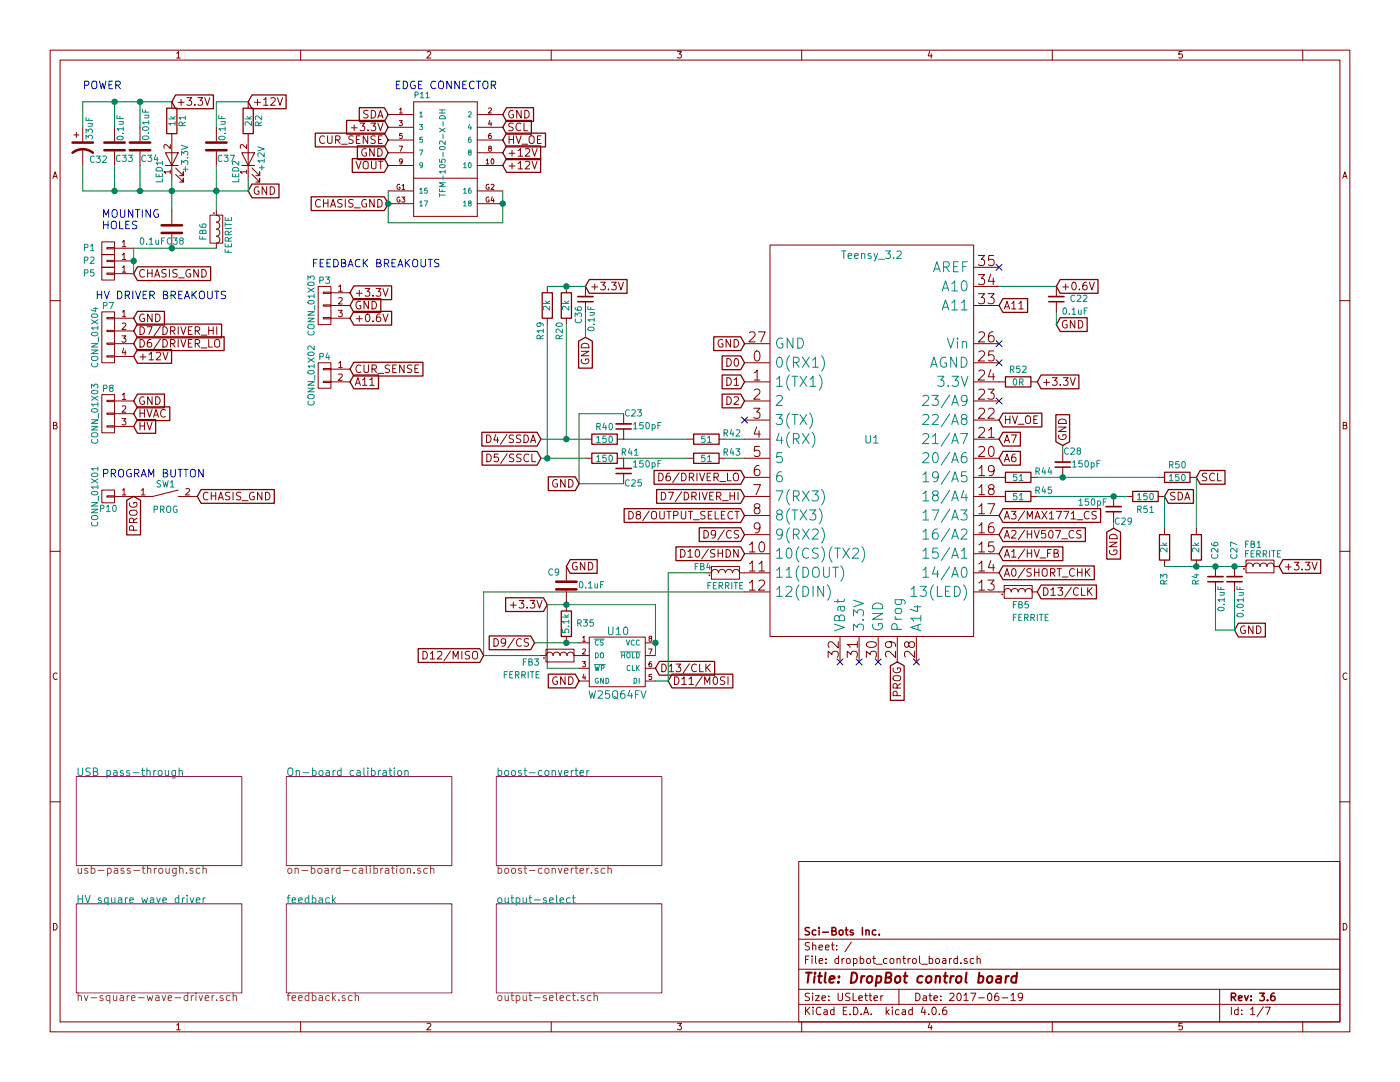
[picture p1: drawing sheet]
EESchema Schematic File Version 2
LIBS:power
LIBS:device
LIBS:transistors
LIBS:conn
LIBS:linear
LIBS:regul
LIBS:74xx
LIBS:cmos4000
LIBS:adc-dac
LIBS:memory
LIBS:xilinx
LIBS:microcontrollers
LIBS:dsp
LIBS:microchip
LIBS:analog_switches
LIBS:motorola
LIBS:texas
LIBS:intel
LIBS:audio
LIBS:interface
LIBS:digital-audio
LIBS:philips
LIBS:display
LIBS:cypress
LIBS:siliconi
LIBS:opto
LIBS:atmel
LIBS:contrib
LIBS:valves
LIBS:wheelerlab
LIBS:dropbot_control_board-cache
EELAYER 25 0
EELAYER END
$Descr USLetter 11000 8500
encoding utf-8
Sheet 1 7
Title "DropBot control board"
Date "2017-06-19"
Rev "3.6"
Comp "Sci-Bots Inc."
Comment1 ""
Comment2 ""
Comment3 ""
Comment4 ""
$EndDescr
Text Notes 3100 700  0    60   ~ 0
EDGE CONNECTOR
Text GLabel 1950 1500 2    60   Input ~ 0
GND
Text GLabel 1950 800  2    60   Input ~ 0
+12V
Text Notes 650  700  0    60   ~ 0
POWER
$Comp
L LED LED2
U 1 1
P 1950 1250
F 0 "LED2" H 1850 1350 50  0000 C CNN
F 1 "+12V" H 1950 1150 50  0000 C CNN
F 2 "LEDs:LED_0805" H 1950 1250 60  0001 C CNN
F 3 "" H 1950 1250 60  0001 C CNN
F 4 "150080BS75000" H 1950 1250 60  0001 C CNN "Mfg_Part_No"
	1    1950 1250
	0    -1   -1   0   
$EndComp
$Comp
L R R2
U 1 1
P 1950 950
F 0 "R2" V 2030 950 50  0000 C CNN
F 1 "2k" V 1950 950 50  0000 C CNN
F 2 "Resistors_SMD:R_0805" H 1950 950 60  0001 C CNN
F 3 "" H 1950 950 60  0001 C CNN
F 4 "RC0805FR-072KL" H 1950 950 60  0001 C CNN "Mfg_Part_No"
	1    1950 950 
	1    0    0    -1  
$EndComp
Text GLabel 1350 800  2    60   Input ~ 0
+3.3V
$Comp
L LED LED1
U 1 1
P 1350 1250
F 0 "LED1" H 1250 1350 50  0000 C CNN
F 1 "+3.3V" H 1350 1150 50  0000 C CNN
F 2 "LEDs:LED_0805" H 1350 1250 60  0001 C CNN
F 3 "" H 1350 1250 60  0001 C CNN
F 4 "150080BS75000" H 1350 1250 60  0001 C CNN "Mfg_Part_No"
	1    1350 1250
	0    -1   -1   0   
$EndComp
$Comp
L R R1
U 1 1
P 1350 950
F 0 "R1" V 1430 950 50  0000 C CNN
F 1 "1k" V 1350 950 50  0000 C CNN
F 2 "Resistors_SMD:R_0805" H 1350 950 60  0001 C CNN
F 3 "" H 1350 950 60  0001 C CNN
F 4 "RC0805FR-071KL" H 1350 950 60  0001 C CNN "Mfg_Part_No"
	1    1350 950 
	1    0    0    -1  
$EndComp
Text GLabel 4250 3450 0    60   Input ~ 0
D4/SSDA
Text GLabel 5850 3750 0    60   Input ~ 0
D6/DRIVER_LO
Text GLabel 7850 4500 2    60   Input ~ 0
A0/SHORT_CHK
Text GLabel 7850 4350 2    60   Input ~ 0
A1/HV_FB
Text GLabel 5850 3900 0    60   Input ~ 0
D7/DRIVER_HI
Text GLabel 4250 3600 0    60   Input ~ 0
D5/SSCL
Text GLabel 5850 4050 0    60   Input ~ 0
D8/OUTPUT_SELECT
Text GLabel 5850 4350 0    60   Input ~ 0
D10/SHDN
$Comp
L CONN_01X03 P8
U 1 1
P 850 3250
F 0 "P8" H 850 3450 50  0000 C CNN
F 1 "CONN_01X03" V 950 3250 50  0000 C CNN
F 2 "Pin_Headers:Pin_Header_Straight_1x03" H 850 3250 60  0001 C CNN
F 3 "" H 850 3250 60  0000 C CNN
	1    850  3250
	-1   0    0    -1  
$EndComp
Text GLabel 1050 3350 2    60   Input ~ 0
HV
Text GLabel 1050 3250 2    60   Input ~ 0
HVAC
Text GLabel 1050 2500 2    60   Input ~ 0
GND
Text GLabel 1050 2800 2    60   Input ~ 0
+12V
Text GLabel 9150 3900 2    60   Input ~ 0
SDA
Text GLabel 9400 3750 2    60   Input ~ 0
SCL
Text GLabel 1050 2600 2    60   Input ~ 0
D7/DRIVER_HI
Text GLabel 5850 2700 0    60   Input ~ 0
GND
Text GLabel 8150 3000 2    60   Input ~ 0
+3.3V
NoConn ~ 6600 5200
NoConn ~ 7200 5200
NoConn ~ 7850 3150
NoConn ~ 7850 2850
NoConn ~ 7850 2700
Text GLabel 7850 4200 2    60   Input ~ 0
A2/HV507_CS
Text GLabel 7850 4050 2    60   Input ~ 0
A3/MAX1771_CS
Text GLabel 1050 2700 2    60   Input ~ 0
D6/DRIVER_LO
Text GLabel 8300 2250 2    60   Input ~ 0
+0.6V
NoConn ~ 7850 2100
Text GLabel 7850 2400 2    60   Input ~ 0
A11
Text Notes 750  2350 0    60   ~ 0
HV DRIVER BREAKOUTS
Text GLabel 5850 2850 0    60   Input ~ 0
D0
Text GLabel 5850 3000 0    60   Input ~ 0
D1
Text GLabel 5850 3150 0    60   Input ~ 0
D2
$Comp
L CONN_01X04 P7
U 1 1
P 850 2650
F 0 "P7" H 850 2900 50  0000 C CNN
F 1 "CONN_01X04" V 950 2650 50  0000 C CNN
F 2 "Pin_Headers:Pin_Header_Straight_1x04" H 850 2650 50  0001 C CNN
F 3 "" H 850 2650 50  0000 C CNN
	1    850  2650
	-1   0    0    -1  
$EndComp
$Comp
L R R3
U 1 1
P 9150 4300
F 0 "R3" V 9150 4550 50  0000 C CNN
F 1 "2k" V 9150 4300 50  0000 C CNN
F 2 "Resistors_SMD:R_0805" H 9150 4300 60  0001 C CNN
F 3 "" H 9150 4300 60  0001 C CNN
F 4 "RC0805FR-072KL" H 9150 4300 60  0001 C CNN "Mfg_Part_No"
	1    9150 4300
	-1   0    0    1   
$EndComp
$Comp
L R R4
U 1 1
P 9400 4300
F 0 "R4" V 9400 4550 50  0000 C CNN
F 1 "2k" V 9400 4300 50  0000 C CNN
F 2 "Resistors_SMD:R_0805" H 9400 4300 60  0001 C CNN
F 3 "" H 9400 4300 60  0001 C CNN
F 4 "RC0805FR-072KL" H 9400 4300 60  0001 C CNN "Mfg_Part_No"
	1    9400 4300
	-1   0    0    1   
$EndComp
Text GLabel 10050 4450 2    60   Input ~ 0
+3.3V
$Comp
L R R19
U 1 1
P 4300 2400
F 0 "R19" V 4350 2600 50  0000 C CNN
F 1 "2k" V 4300 2400 50  0000 C CNN
F 2 "Resistors_SMD:R_0805" H 4300 2400 60  0001 C CNN
F 3 "" H 4300 2400 60  0001 C CNN
F 4 "RC0805FR-072KL" H 4300 2400 60  0001 C CNN "Mfg_Part_No"
	1    4300 2400
	-1   0    0    1   
$EndComp
$Comp
L R R20
U 1 1
P 4450 2400
F 0 "R20" V 4500 2600 50  0000 C CNN
F 1 "2k" V 4450 2400 50  0000 C CNN
F 2 "Resistors_SMD:R_0805" H 4450 2400 60  0001 C CNN
F 3 "" H 4450 2400 60  0001 C CNN
F 4 "RC0805FR-072KL" H 4450 2400 60  0001 C CNN "Mfg_Part_No"
	1    4450 2400
	-1   0    0    1   
$EndComp
Text GLabel 2750 2900 2    60   Input ~ 0
CUR_SENSE
Text GLabel 2750 2300 2    60   Input ~ 0
+3.3V
Text GLabel 2750 2500 2    60   Input ~ 0
+0.6V
Text GLabel 2750 2400 2    60   Input ~ 0
GND
Text GLabel 2750 3000 2    60   Input ~ 0
A11
Text GLabel 7850 3600 2    60   Input ~ 0
A6
Text GLabel 7850 3450 2    60   Input ~ 0
A7
Text Notes 2450 2100 0    60   ~ 0
FEEDBACK BREAKOUTS
$Comp
L R R35
U 1 1
P 4450 4900
F 0 "R35" H 4300 4900 50  0000 C CNN
F 1 "5.1k" V 4450 4900 50  0000 C CNN
F 2 "Resistors_SMD:R_0805" H 4450 4900 60  0001 C CNN
F 3 "" H 4450 4900 60  0001 C CNN
F 4 "RC0805FR-075K1L" H 4450 4900 60  0001 C CNN "Mfg_Part_No"
	1    4450 4900
	-1   0    0    1   
$EndComp
Text GLabel 4300 4750 0    60   Input ~ 0
+3.3V
$Comp
L W25Q64FV U10
U 1 1
P 4850 5200
F 0 "U10" H 4855 5445 60  0000 C CNN
F 1 "W25Q64FV" H 4850 4945 60  0000 C CNN
F 2 "WheelerLab:SSO-8_5.2x5.2mm_Pitch1.27mm" H 4840 5195 60  0001 C CNN
F 3 "https://www.winbond.com/resource-files/w25q64fv%20revq%2006142016.pdf" H 4840 5195 60  0001 C CNN
F 4 "W25Q64FVSSIG TR" H 4850 5200 60  0001 C CNN "Mfg_Part_No"
	1    4850 5200
	1    0    0    -1  
$EndComp
Text GLabel 8150 4650 2    60   Input ~ 0
D13/CLK
Text GLabel 5150 5250 2    60   Input ~ 0
D13/CLK
Text GLabel 4550 5350 0    60   Input ~ 0
GND
Text GLabel 5850 4200 0    60   Input ~ 0
D9/CS
Text GLabel 4200 5050 0    60   Input ~ 0
D9/CS
$Comp
L C C9
U 1 1
P 4450 4600
F 0 "C9" H 4500 4500 50  0000 L CNN
F 1 "0.1uF" H 4150 4600 50  0000 L CNN
F 2 "Capacitors_SMD:C_0805" H 4450 4600 60  0001 C CNN
F 3 "" H 4450 4600 60  0001 C CNN
F 4 "CL21B104KBCNNNC" H 4450 4600 60  0001 C CNN "Mfg_Part_No"
	1    4450 4600
	-1   0    0    1   
$EndComp
Text GLabel 4450 4450 2    60   Input ~ 0
GND
$Comp
L TFM-105-02-X-DH P11
U 1 1
P 3050 900
F 0 "P11" H 3250 1030 45  0000 L BNN
F 1 "TFM-105-02-X-DH" V 3500 250 45  0000 L BNN
F 2 "WheelerLab:TFM-105-02-X-DH" H 3080 1050 20  0001 C CNN
F 3 "" H 3050 900 60  0000 C CNN
F 4 "TFM-105-02-L-DH" H 3050 900 60  0001 C CNN "Mfg_Part_No"
	1    3050 900 
	1    0    0    -1  
$EndComp
Text GLabel 3050 900  0    60   Input ~ 0
SDA
Text GLabel 3050 1100 0    60   Input ~ 0
CUR_SENSE
Text GLabel 3050 1000 0    60   Input ~ 0
+3.3V
Text GLabel 3950 900  2    60   Input ~ 0
GND
Text GLabel 3950 1000 2    60   Input ~ 0
SCL
Text GLabel 3950 1100 2    60   Input ~ 0
HV_OE
Text GLabel 3050 1300 0    60   Input ~ 0
VOUT
Text GLabel 3050 1200 0    60   Input ~ 0
GND
Text GLabel 3950 1300 2    60   Input ~ 0
+12V
Text GLabel 3950 1200 2    60   Input ~ 0
+12V
$Comp
L R R45
U 1 1
P 8000 3900
F 0 "R45" V 7950 4100 50  0000 C CNN
F 1 "51" V 8000 3900 50  0000 C CNN
F 2 "Resistors_SMD:R_0805" V 7930 3900 50  0001 C CNN
F 3 "" H 8000 3900 50  0000 C CNN
F 4 "RC0805FR-0751RL" H 8000 3900 60  0001 C CNN "Mfg_Part_No"
	1    8000 3900
	0    1    1    0   
$EndComp
$Comp
L R R44
U 1 1
P 8000 3750
F 0 "R44" V 7950 3950 50  0000 C CNN
F 1 "51" V 8000 3750 50  0000 C CNN
F 2 "Resistors_SMD:R_0805" V 7930 3750 50  0001 C CNN
F 3 "" H 8000 3750 50  0000 C CNN
F 4 "RC0805FR-0751RL" H 8000 3750 60  0001 C CNN "Mfg_Part_No"
	1    8000 3750
	0    1    1    0   
$EndComp
$Comp
L C_Small C28
U 1 1
P 8350 3650
F 0 "C28" H 8200 3550 50  0000 L CNN
F 1 "150pF" H 8050 3650 50  0000 L CNN
F 2 "Capacitors_SMD:C_0805" H 8350 3650 50  0001 C CNN
F 3 "" H 8350 3650 50  0000 C CNN
F 4 "CL21C151JBANNNC" H 8350 3650 60  0001 C CNN "Mfg_Part_No"
	1    8350 3650
	-1   0    0    1   
$EndComp
$Comp
L R R51
U 1 1
P 9000 3900
F 0 "R51" V 9100 3900 50  0000 C CNN
F 1 "150" V 9000 3900 50  0000 C CNN
F 2 "Resistors_SMD:R_0805" V 8930 3900 50  0001 C CNN
F 3 "" H 9000 3900 50  0000 C CNN
F 4 "RC0805FR-07150RL" H 9000 3900 60  0001 C CNN "Mfg_Part_No"
	1    9000 3900
	0    1    1    0   
$EndComp
$Comp
L R R50
U 1 1
P 9250 3750
F 0 "R50" V 9150 3750 50  0000 C CNN
F 1 "150" V 9250 3750 50  0000 C CNN
F 2 "Resistors_SMD:R_0805" V 9180 3750 50  0001 C CNN
F 3 "" H 9250 3750 50  0000 C CNN
F 4 "RC0805FR-07150RL" H 9250 3750 60  0001 C CNN "Mfg_Part_No"
	1    9250 3750
	0    1    1    0   
$EndComp
$Comp
L C_Small C29
U 1 1
P 8750 4000
F 0 "C29" H 8600 4100 50  0000 L CNN
F 1 "150pF" H 8800 3950 50  0000 L CNN
F 2 "Capacitors_SMD:C_0805" H 8750 4000 50  0001 C CNN
F 3 "" H 8750 4000 50  0000 C CNN
F 4 "CL21C151JBANNNC" H 8750 4000 60  0001 C CNN "Mfg_Part_No"
	1    8750 4000
	-1   0    0    1   
$EndComp
Text GLabel 8750 4150 3    60   Input ~ 0
GND
$Comp
L FERRITE FB1
U 1 1
P 9900 4450
F 0 "FB1" H 9775 4625 50  0000 L CNN
F 1 "FERRITE" H 9775 4550 50  0000 L CNN
F 2 "Resistors_SMD:R_0805" H 9900 4350 60  0001 C CNN
F 3 "" H 9900 4350 60  0000 C CNN
F 4 "742792040" H 9900 4450 60  0001 C CNN "Mfg_Part_No"
	1    9900 4450
	1    0    0    -1  
$EndComp
$Comp
L C_Small C27
U 1 1
P 9700 4550
F 0 "C27" V 9700 4250 50  0000 L CNN
F 1 "0.01uF" V 9650 4600 50  0000 L CNN
F 2 "Capacitors_SMD:C_0805" H 9700 4550 50  0001 C CNN
F 3 "" H 9700 4550 50  0000 C CNN
F 4 "CC0805KRX7R9BB103" H 9700 4550 60  0001 C CNN "Mfg_Part_No"
	1    9700 4550
	-1   0    0    1   
$EndComp
Text GLabel 9700 4950 2    60   Input ~ 0
GND
Text GLabel 8350 3500 1    60   Input ~ 0
GND
$Comp
L R R43
U 1 1
P 5550 3600
F 0 "R43" V 5500 3800 50  0000 C CNN
F 1 "51" V 5550 3600 50  0000 C CNN
F 2 "Resistors_SMD:R_0805" V 5480 3600 50  0001 C CNN
F 3 "" H 5550 3600 50  0000 C CNN
F 4 "RC0805FR-0751RL" H 5550 3600 60  0001 C CNN "Mfg_Part_No"
	1    5550 3600
	0    1    1    0   
$EndComp
$Comp
L R R42
U 1 1
P 5550 3450
F 0 "R42" V 5500 3650 50  0000 C CNN
F 1 "51" V 5550 3450 50  0000 C CNN
F 2 "Resistors_SMD:R_0805" V 5480 3450 50  0001 C CNN
F 3 "" H 5550 3450 50  0000 C CNN
F 4 "RC0805FR-0751RL" H 5550 3450 60  0001 C CNN "Mfg_Part_No"
	1    5550 3450
	0    1    1    0   
$EndComp
Text GLabel 4550 3800 0    60   Input ~ 0
GND
$Comp
L C_Small C25
U 1 1
P 4900 3700
F 0 "C25" H 4750 3800 50  0000 L CNN
F 1 "150pF" H 4600 3650 50  0000 L CNN
F 2 "Capacitors_SMD:C_0805" H 4900 3700 50  0001 C CNN
F 3 "" H 4900 3700 50  0000 C CNN
F 4 "CL21C151JBANNNC" H 4900 3700 60  0001 C CNN "Mfg_Part_No"
	1    4900 3700
	-1   0    0    1   
$EndComp
$Comp
L R R41
U 1 1
P 4750 3600
F 0 "R41" V 4700 3800 50  0000 C CNN
F 1 "150" V 4750 3600 50  0000 C CNN
F 2 "Resistors_SMD:R_0805" V 4680 3600 50  0001 C CNN
F 3 "" H 4750 3600 50  0000 C CNN
F 4 "RC0805FR-07150RL" H 4750 3600 60  0001 C CNN "Mfg_Part_No"
	1    4750 3600
	0    1    1    0   
$EndComp
$Comp
L R R40
U 1 1
P 4750 3450
F 0 "R40" V 4650 3450 50  0000 C CNN
F 1 "150" V 4750 3450 50  0000 C CNN
F 2 "Resistors_SMD:R_0805" V 4680 3450 50  0001 C CNN
F 3 "" H 4750 3450 50  0000 C CNN
F 4 "RC0805FR-07150RL" H 4750 3450 60  0001 C CNN "Mfg_Part_No"
	1    4750 3450
	0    1    1    0   
$EndComp
$Comp
L C_Small C23
U 1 1
P 4900 3350
F 0 "C23" H 4750 3250 50  0000 L CNN
F 1 "150pF" H 4600 3350 50  0000 L CNN
F 2 "Capacitors_SMD:C_0805" H 4900 3350 50  0001 C CNN
F 3 "" H 4900 3350 50  0000 C CNN
F 4 "CL21C151JBANNNC" H 4900 3350 60  0001 C CNN "Mfg_Part_No"
	1    4900 3350
	-1   0    0    1   
$EndComp
$Comp
L C_Small C26
U 1 1
P 9550 4550
F 0 "C26" V 9550 4250 50  0000 L CNN
F 1 "0.1uF" V 9500 4600 50  0000 L CNN
F 2 "Capacitors_SMD:C_0805" H 9550 4550 50  0001 C CNN
F 3 "" H 9550 4550 50  0000 C CNN
F 4 "CL21B104KBCNNNC" H 9550 4550 60  0001 C CNN "Mfg_Part_No"
	1    9550 4550
	-1   0    0    1   
$EndComp
$Comp
L CP1 C32
U 1 1
P 650 1150
F 0 "C32" H 700 1050 50  0000 L CNN
F 1 "33uF" V 700 1200 50  0000 L CNN
F 2 "WheelerLab:SM2917" H 650 1150 50  0001 C CNN
F 3 "" H 650 1150 50  0000 C CNN
F 4 "T491D336K020AT" H 650 1150 60  0001 C CNN "Mfg_Part_No"
	1    650  1150
	1    0    0    -1  
$EndComp
$Comp
L C C34
U 1 1
P 1100 1150
F 0 "C34" H 950 1250 50  0000 L CNN
F 1 "0.01uF" V 1050 850 50  0000 L CNN
F 2 "Capacitors_SMD:C_0805" H 1100 1150 60  0001 C CNN
F 3 "" H 1100 1150 60  0001 C CNN
F 4 "CC0805KRX7R9BB103" H 1100 1150 60  0001 C CNN "Mfg_Part_No"
	1    1100 1150
	-1   0    0    1   
$EndComp
$Comp
L C C33
U 1 1
P 900 1150
F 0 "C33" H 750 1250 50  0000 L CNN
F 1 "0.1uF" V 850 900 50  0000 L CNN
F 2 "Capacitors_SMD:C_0805" H 900 1150 60  0001 C CNN
F 3 "" H 900 1150 60  0001 C CNN
F 4 "CL21B104KBCNNNC" H 900 1150 60  0001 C CNN "Mfg_Part_No"
	1    900  1150
	-1   0    0    1   
$EndComp
$Comp
L CONN_01X01 P1
U 1 1
P 850 1950
F 0 "P1" H 1000 1950 50  0000 C CNN
F 1 "CONN_01X01" H 850 1850 50  0001 C CNN
F 2 "Connect:1pin" H 850 1950 50  0001 C CNN
F 3 "" H 850 1950 50  0000 C CNN
	1    850  1950
	-1   0    0    1   
$EndComp
$Comp
L CONN_01X01 P2
U 1 1
P 850 2050
F 0 "P2" H 1000 2050 50  0000 C CNN
F 1 "CONN_01X01" H 850 1950 50  0001 C CNN
F 2 "Connect:1pin" H 850 2050 50  0001 C CNN
F 3 "" H 850 2050 50  0000 C CNN
	1    850  2050
	-1   0    0    1   
$EndComp
Text GLabel 1050 2150 2    60   Input ~ 0
CHASIS_GND
Text Notes 800  1800 0    60   ~ 0
MOUNTING\nHOLES
Text GLabel 1050 3150 2    60   Input ~ 0
GND
Text GLabel 4600 2250 2    60   Input ~ 0
+3.3V
$Comp
L C_Small C36
U 1 1
P 4600 2350
F 0 "C36" V 4650 2400 50  0000 L CNN
F 1 "0.1uF" V 4550 2400 50  0000 L CNN
F 2 "Capacitors_SMD:C_0805" H 4600 2350 50  0001 C CNN
F 3 "" H 4600 2350 50  0000 C CNN
F 4 "CL21B104KBCNNNC" H 4600 2350 60  0001 C CNN "Mfg_Part_No"
	1    4600 2350
	-1   0    0    1   
$EndComp
Text GLabel 4600 2650 3    60   Input ~ 0
GND
Wire Wire Line
	4200 5050 4550 5050
Wire Wire Line
	4300 4750 5150 4750
Wire Wire Line
	5150 4750 5150 5150
Connection ~ 5150 5050
Wire Wire Line
	4550 5250 4300 5250
Wire Wire Line
	4300 5250 4300 4750
Connection ~ 4450 4750
Connection ~ 4450 5050
Wire Wire Line
	5700 3450 5850 3450
Wire Wire Line
	5700 3600 5850 3600
Wire Wire Line
	4900 3450 5400 3450
Wire Wire Line
	4900 3600 5400 3600
Wire Wire Line
	4900 3250 4550 3250
Wire Wire Line
	4550 3250 4550 3800
Wire Wire Line
	4550 3800 4900 3800
Wire Wire Line
	4250 3450 4600 3450
Wire Wire Line
	4450 2550 4450 3450
Connection ~ 4450 3450
Wire Wire Line
	4300 2550 4300 3600
Wire Wire Line
	4250 3600 4600 3600
Connection ~ 4300 3600
Connection ~ 9700 4450
Wire Wire Line
	9550 4650 9550 4950
Wire Wire Line
	9550 4950 9700 4950
Wire Wire Line
	9700 4950 9700 4650
Wire Wire Line
	650  1500 1950 1500
Wire Wire Line
	8150 3750 9100 3750
Wire Wire Line
	8150 3900 8850 3900
Wire Wire Line
	8350 3500 8350 3550
Connection ~ 8350 3750
Connection ~ 8750 3900
Wire Wire Line
	8750 4100 8750 4150
Wire Wire Line
	650  800  1350 800 
Connection ~ 900  800 
Connection ~ 1100 800 
Wire Wire Line
	650  1000 650  800 
Connection ~ 900  1500
Connection ~ 1350 1500
Connection ~ 1100 1500
Wire Wire Line
	1100 800  1100 1000
Wire Wire Line
	900  1000 900  800 
Wire Wire Line
	650  1300 650  1500
Wire Wire Line
	900  1500 900  1300
Wire Wire Line
	1100 1500 1100 1300
Connection ~ 9550 4450
Wire Wire Line
	4300 2250 4600 2250
Connection ~ 4450 2250
Wire Wire Line
	4600 2650 4600 2450
Wire Wire Line
	9150 4150 9150 3900
Wire Wire Line
	9400 3750 9400 4150
Connection ~ 9400 4450
Wire Wire Line
	9150 4450 9750 4450
Wire Wire Line
	5250 5350 5150 5350
Wire Wire Line
	5850 4650 3800 4650
Wire Wire Line
	3800 4650 3800 5150
Wire Wire Line
	3800 5150 4250 5150
Text GLabel 3800 5150 0    60   Input ~ 0
D12/MISO
Text GLabel 5250 5350 2    60   Input ~ 0
D11/M0SI
$Comp
L Teensy_3.2 U1
U 1 1
P 6850 3450
F 0 "U1" H 6850 3450 60  0000 C CNN
F 1 "Teensy_3.2" H 6850 4900 60  0000 C CNN
F 2 "WheelerLab:Teensy-3.2" H 6950 2900 60  0001 C CNN
F 3 "" H 6950 2900 60  0000 C CNN
	1    6850 3450
	1    0    0    -1  
$EndComp
Wire Wire Line
	5250 5350 5250 4500
$Comp
L FERRITE FB4
U 1 1
P 5700 4500
F 0 "FB4" H 5450 4550 50  0000 L CNN
F 1 "FERRITE" H 5550 4400 50  0000 L CNN
F 2 "Resistors_SMD:R_0805" H 5700 4400 60  0001 C CNN
F 3 "" H 5700 4400 60  0000 C CNN
F 4 "742792040" H 5700 4500 60  0001 C CNN "Mfg_Part_No"
	1    5700 4500
	1    0    0    -1  
$EndComp
$Comp
L FERRITE FB3
U 1 1
P 4400 5150
F 0 "FB3" H 4100 5100 50  0000 L CNN
F 1 "FERRITE" H 3950 5000 50  0000 L CNN
F 2 "Resistors_SMD:R_0805" H 4400 5050 60  0001 C CNN
F 3 "" H 4400 5050 60  0000 C CNN
F 4 "742792040" H 4400 5150 60  0001 C CNN "Mfg_Part_No"
	1    4400 5150
	1    0    0    -1  
$EndComp
$Comp
L FERRITE FB5
U 1 1
P 8000 4650
F 0 "FB5" H 7950 4550 50  0000 L CNN
F 1 "FERRITE" H 7950 4450 50  0000 L CNN
F 2 "Resistors_SMD:R_0805" H 8000 4550 60  0001 C CNN
F 3 "" H 8000 4550 60  0000 C CNN
F 4 "742792040" H 8000 4650 60  0001 C CNN "Mfg_Part_No"
	1    8000 4650
	1    0    0    -1  
$EndComp
Wire Wire Line
	5250 4500 5550 4500
Connection ~ 1050 2050
$Comp
L CONN_01X01 P5
U 1 1
P 850 2150
F 0 "P5" H 1000 2150 50  0000 C CNN
F 1 "CONN_01X01" H 850 2050 50  0001 C CNN
F 2 "Connect:1pin" H 850 2150 50  0001 C CNN
F 3 "" H 850 2150 50  0000 C CNN
	1    850  2150
	-1   0    0    1   
$EndComp
$Comp
L C C37
U 1 1
P 1700 1150
F 0 "C37" H 1550 1250 50  0000 L CNN
F 1 "0.1uF" V 1650 900 50  0000 L CNN
F 2 "Capacitors_SMD:C_0805" H 1700 1150 60  0001 C CNN
F 3 "" H 1700 1150 60  0001 C CNN
F 4 "CL21B104KBCNNNC" H 1700 1150 60  0001 C CNN "Mfg_Part_No"
	1    1700 1150
	-1   0    0    1   
$EndComp
Wire Wire Line
	1700 1000 1700 800 
Wire Wire Line
	1700 800  1950 800 
Wire Wire Line
	1700 1300 1700 1650
Connection ~ 1700 1500
Wire Wire Line
	1050 1950 1050 2150
Text GLabel 3050 1600 0    60   Input ~ 0
CHASIS_GND
Wire Wire Line
	3050 1500 3050 1750
Wire Wire Line
	3950 1500 3950 1750
Wire Wire Line
	3950 1750 3050 1750
Connection ~ 3050 1600
Connection ~ 3950 1600
$Comp
L FERRITE FB6
U 1 1
P 1700 1800
F 0 "FB6" H 1650 1700 50  0000 L CNN
F 1 "FERRITE" H 1600 1900 50  0000 L CNN
F 2 "Resistors_SMD:R_0805" H 1700 1700 60  0001 C CNN
F 3 "" H 1700 1700 60  0000 C CNN
F 4 "742792040" H 1700 1800 60  0001 C CNN "Mfg_Part_No"
	1    1700 1800
	0    1    1    0   
$EndComp
$Comp
L C C38
U 1 1
P 1350 1800
F 0 "C38" H 1250 1900 50  0000 L CNN
F 1 "0.1uF" H 1400 1900 50  0000 L CNN
F 2 "Capacitors_SMD:C_0805" H 1350 1800 60  0001 C CNN
F 3 "" H 1350 1800 60  0001 C CNN
F 4 "CL21B104KBCNNNC" H 1350 1800 60  0001 C CNN "Mfg_Part_No"
	1    1350 1800
	-1   0    0    1   
$EndComp
Wire Wire Line
	1050 1950 1700 1950
Connection ~ 1350 1950
Wire Wire Line
	1350 1400 1350 1650
$Comp
L R R52
U 1 1
P 8000 3000
F 0 "R52" V 7900 3000 50  0000 C CNN
F 1 "0R" V 8000 3000 50  0000 C CNN
F 2 "Resistors_SMD:R_0805" V 7930 3000 50  0001 C CNN
F 3 "" H 8000 3000 50  0000 C CNN
F 4 "RC0805JR-070RL" H 8000 3000 60  0001 C CNN "Mfg_Part_No"
	1    8000 3000
	0    1    1    0   
$EndComp
NoConn ~ 6750 5200
NoConn ~ 6900 5200
$Sheet
S 600  6100 1300 700 
U 58D0464D
F0 "USB pass-through" 60
F1 "usb-pass-through.sch" 60
$EndSheet
$Sheet
S 2250 6100 1300 700 
U 58D08701
F0 "On-board calibration" 60
F1 "on-board-calibration.sch" 60
$EndSheet
$Sheet
S 600  7100 1300 700 
U 58D0C6B4
F0 "HV square wave driver" 60
F1 "hv-square-wave-driver.sch" 60
$EndSheet
$Comp
L SPST SW1
U 1 1
P 1300 3900
F 0 "SW1" H 1300 4000 50  0000 C CNN
F 1 "PROG" H 1300 3800 50  0000 C CNN
F 2 "WheelerLab:PTS840_GK_SMTR_LFS" H 1300 3900 50  0001 C CNN
F 3 "" H 1300 3900 50  0000 C CNN
F 4 "PTS840 GK SMTR LFS" H 1300 3900 60  0001 C CNN "Mfg_Part_No"
	1    1300 3900
	1    0    0    -1  
$EndComp
$Comp
L CONN_01X01 P10
U 1 1
P 850 3900
F 0 "P10" H 850 4000 50  0000 C CNN
F 1 "CONN_01X01" V 950 3900 50  0000 C CNN
F 2 "Pin_Headers:Pin_Header_Straight_1x01_Pitch2.54mm" H 850 3900 50  0001 C CNN
F 3 "" H 850 3900 50  0000 C CNN
	1    850  3900
	-1   0    0    1   
$EndComp
Text Notes 800  3750 0    60   ~ 0
PROGRAM BUTTON
Text GLabel 1550 3900 2    60   Input ~ 0
CHASIS_GND
Text GLabel 7850 3300 2    60   Input ~ 0
HV_OE
$Sheet
S 2250 7100 1300 700 
U 591CE06E
F0 "feedback" 60
F1 "feedback.sch" 60
$EndSheet
$Sheet
S 3900 6100 1300 700 
U 591DC701
F0 "boost-converter" 60
F1 "boost-converter.sch" 60
$EndSheet
$Comp
L CONN_01X03 P3
U 1 1
P 2550 2400
F 0 "P3" H 2550 2600 50  0000 C CNN
F 1 "CONN_01X03" V 2650 2400 50  0000 C CNN
F 2 "Pin_Headers:Pin_Header_Straight_1x03_Pitch2.54mm" H 2550 2400 50  0001 C CNN
F 3 "" H 2550 2400 50  0000 C CNN
	1    2550 2400
	-1   0    0    -1  
$EndComp
$Comp
L CONN_01X02 P4
U 1 1
P 2550 2950
F 0 "P4" H 2550 3100 50  0000 C CNN
F 1 "CONN_01X02" V 2650 2950 50  0000 C CNN
F 2 "Pin_Headers:Pin_Header_Straight_1x02_Pitch2.54mm" H 2550 2950 50  0001 C CNN
F 3 "" H 2550 2950 50  0000 C CNN
	1    2550 2950
	-1   0    0    -1  
$EndComp
$Sheet
S 3900 7100 1300 700 
U 591E37D8
F0 "output-select" 60
F1 "output-select.sch" 60
$EndSheet
NoConn ~ 5850 3300
Wire Wire Line
	1950 1500 1950 1400
$Comp
L C_Small C22
U 1 1
P 8300 2350
F 0 "C22" H 8050 2350 50  0000 L CNN
F 1 "0.1uF" H 8050 2450 50  0000 L CNN
F 2 "Capacitors_SMD:C_0805" H 8300 2350 50  0001 C CNN
F 3 "" H 8300 2350 50  0000 C CNN
F 4 "CL21B104KBCNNNC" H 8300 2350 60  0001 C CNN "Mfg_Part_No"
	1    8300 2350
	-1   0    0    1   
$EndComp
Wire Wire Line
	7850 2250 8300 2250
Text GLabel 8300 2550 2    60   Input ~ 0
GND
Wire Wire Line
	8300 2550 8300 2450
Text GLabel 1050 3900 3    60   Input ~ 0
PROG
Text GLabel 7050 5200 3    60   Input ~ 0
PROG
$EndSCHEMATC
